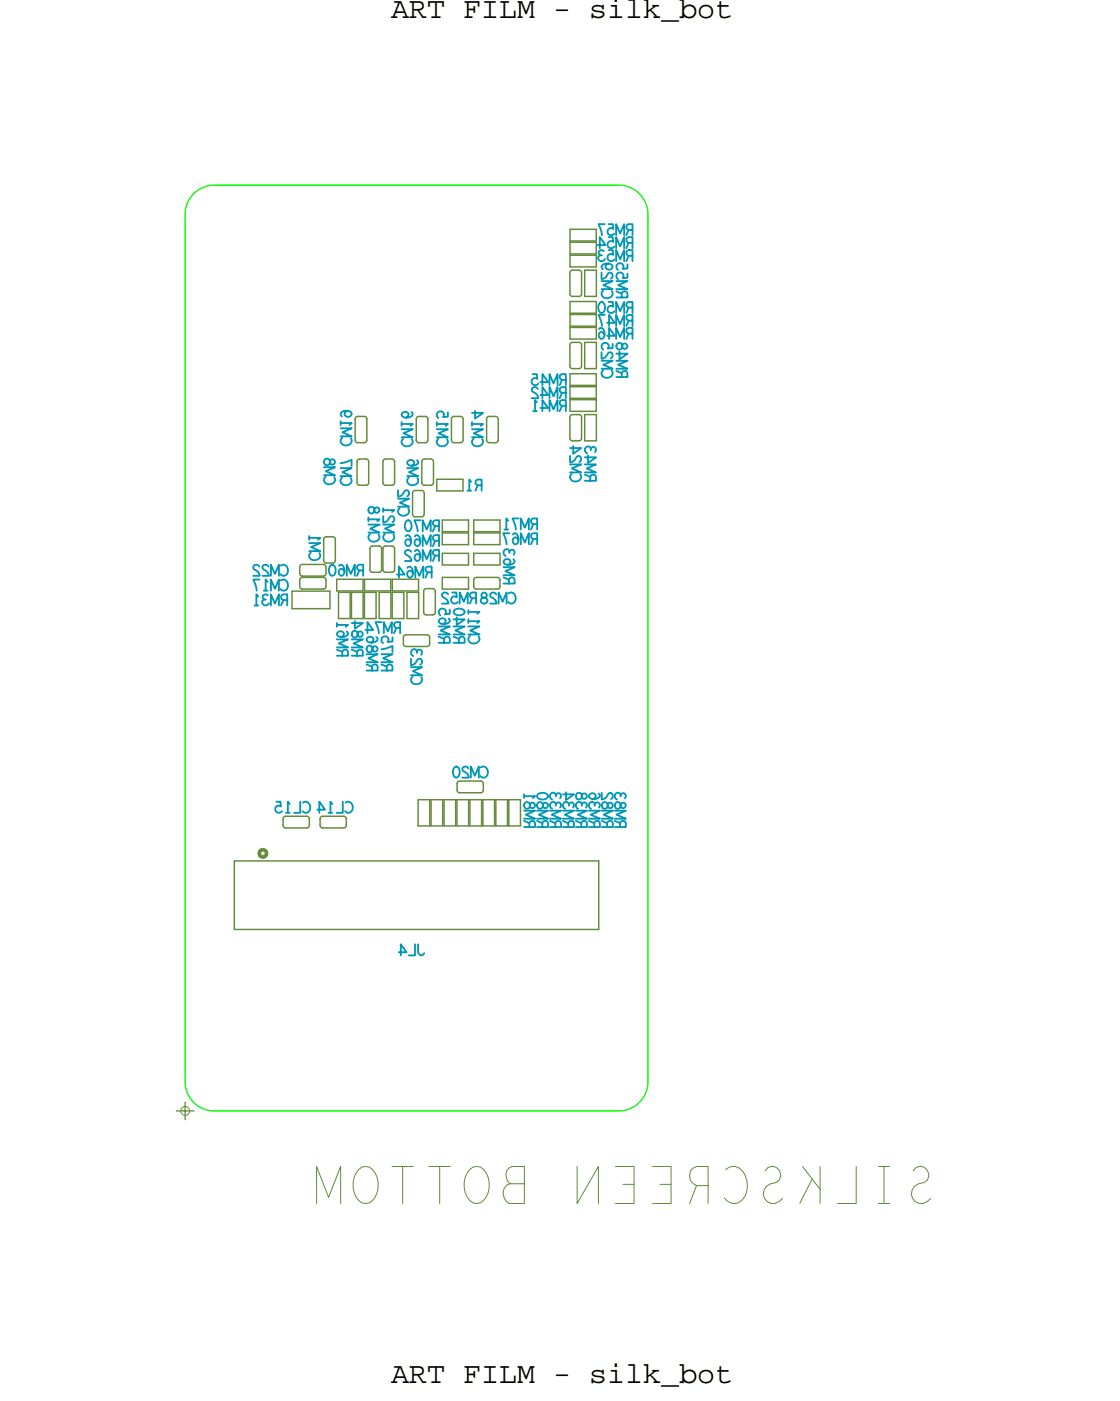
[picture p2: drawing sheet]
<svg xmlns="http://www.w3.org/2000/svg" width="77mm" height="96mm" viewBox="0 0 77 96" stroke-linecap="round" stroke-linejoin="round" font-family="sans-serif">
<!-- layer: Board Outline -->
<path d="M12.7 14.7v59.5zM13.2 13.3l.7-.4 .8-.2h27.8a2 2 0 0 1 1.9 2v59.5a2 2 0 0 1-1.9 2h-27.8a2 2 0 0 1-2-2v-59.5l.1-.7zM14.7 12.7a2 2 0 0 0-2 2M14.7 12.7h27.7zM42.5 12.7a2 2 0 0 1 1.9 2M44.4 14.7v59.5zM12.7 74.2a2 2 0 0 0 2 2M14.7 76.2h27.7zM44.4 74.2a2 2 0 0 1-2 2" fill="none" stroke="#0f0" stroke-width=".07"/>
<!-- layer: Components -->
<g fill="none" stroke="#638b3a" stroke-width=".1">
<path d="M39.1 18.7v1.5zM39.1 16.5h1.8zM39.1 15.7v.8zM39.1 17.4h1.8zM39.1 16.6v.8zM39.1 18.3h1.8zM39.1 17.5v.8zM39.1 15.7h1.8zM39.1 16.6h1.8zM39.1 17.5h1.8zM39.3 18.5h.4zM39.3 18.5l-.2 .2"/>
<path d="M39.7 18.5l.2 .2M39.9 18.7v1.5zM40.1 18.5v1.8zM40.1 18.5h.8zM20.6 38.9v.4zM20.6 39.8v.4zM20.6 39.3l.1 .2M20.7 39.6h1.5zM20.7 39.5h1.5zM20.7 38.7l-.1 .2M20.7 39.6l-.1 .2M22.4 39.8v.4z"/>
<path d="M22.4 36.8h.4zM22.8 36.8l.2 .2M23 37v1.4zM23.1 39.7v.8zM24.5 33.1l.2 .2M24.5 28.6h.5zM24.5 30.4h.5zM24.7 33.3h.4zM24.7 31.5l-.2 .2M24.7 31.5h.4zM24.9 39.7v.8zM25 28.6l.2 .1"/>
<path d="M25 39.7h1.8zM25 39.7v.8zM25.1 31.5l.2 .2M25.2 30.2l-.2 .2M25.2 28.7v1.5zM25.3 33.1l-.2 .2M25.3 31.7v1.4zM25.4 37.6v1.5zM25.4 39.1l.2 .2M25.6 39.3h.4zM25.6 37.5l-.2 .1M26 37.5l.2 .1"/>
<path d="M26.2 39.1l-.2 .2M26.2 37.6v1.5zM26.3 31.7v1.4zM26.3 37.6v1.5zM26.3 33.1l.1 .2M26.3 39.1l.1 .2M26.4 31.5h.5zM26.4 33.3h.5zM26.4 39.3h.5zM26.4 31.5l-.1 .2M26.4 37.5l-.1 .1M26.8 39.7v.8z"/>
<path d="M26.9 31.5l.2 .2M26.9 37.5l.2 .1M26.9 39.7v.8zM27.1 33.1l-.2 .2M27.1 31.7v1.4zM27.1 37.6v1.5zM28.7 39.7v.8zM28.7 30.4h.5zM28.7 28.6h.5zM28.9 33.6l.2 .2M29.1 33.8v1.5zM29.1 31.5h.5z"/>
<path d="M29.1 33.3h.5zM29.2 28.6l.2 .1M29.4 30.2l-.2 .2M29.4 28.7v1.5zM29.6 31.5l.1 .2M29.7 33.1l-.1 .2M29.7 31.7v1.4zM30 32.9h1.8zM30 33.7h1.8zM30 32.9v.8zM30.3 35.7h1.8zM30.3 36.6h1.8z"/>
<path d="M30.3 38h1.8zM30.3 39.6h1.8zM30.3 36.5h1.8zM30.3 37.4h1.8zM30.3 38.8h1.8zM30.3 39.6v.8zM31.1 30.4h.5zM31.1 28.6h.5zM31.6 28.6l.2 .1M31.8 30.2l-.2 .2M31.8 28.7v1.5zM32.1 35.7v.8z"/>
<path d="M32.1 36.6v.8zM32.1 38v.8zM32.1 39.6v.8zM32.5 36.5h1.8zM32.5 35.7v.8zM32.5 37.4h1.8zM32.5 36.6v.8zM32.5 38.8h1.8zM32.5 38v.8zM32.5 39.8v.4zM32.5 35.7h1.8zM32.5 36.6h1.8z"/>
<path d="M32.5 38h1.8zM32.7 39.6h1.4zM32.7 39.6l-.2 .2M33.6 28.6h.4zM33.6 30.4h.4zM34 28.6l.2 .1M34.2 30.2l-.2 .2M34.2 28.7v1.5zM39.1 23.7v1.4zM39.1 28.6v1.5zM39.1 20.2l.2 .1M39.1 25.1l.2 .2"/>
<path d="M39.1 30.1l.2 .1M39.1 21.5h1.8zM39.1 20.7v.8zM39.1 22.4h1.8zM39.1 21.6v.8zM39.1 23.3h1.8zM39.1 22.5v.8zM39.1 26.4h1.8zM39.1 27.3h1.8zM39.1 28.2h1.8zM39.1 20.7h1.8zM39.1 21.6h1.8z"/>
<path d="M39.1 22.5h1.8zM39.1 25.6h1.8zM39.1 26.5h1.8zM39.1 27.4h1.8zM39.3 23.5h.4zM39.3 28.4h.4zM39.3 20.3h.4zM39.3 25.3h.4zM39.3 23.5l-.2 .2M39.7 23.5l.2 .2M39.7 28.4l.2 .2M39.9 20.2l-.2 .1"/>
<path d="M39.9 25.1l-.2 .2M39.9 30.1l-.2 .1M39.9 23.7v1.4zM39.9 28.6v1.5zM40.1 20.3h.8zM40.1 23.5v1.8zM40.1 25.3h.8zM40.1 28.4v1.8zM40.1 23.5h.8zM40.1 28.4h.8zM40.9 25.6v.8zM40.9 26.5v.8z"/>
<path d="M40.9 27.4v.8zM40.9 28.4v1.8zM16.1 59.1h25zM16.1 59.1v4.7zM19.4 56.2v.4zM19.4 56.6l.2 .2M19.6 56.8h1.4zM20 40.5h2.6zM20 41.7h2.6zM20.6 40.2l.1 .2M20.7 40.4h1.5zM21.2 56.6l-.2 .2"/>
<path d="M21.2 56.2v.4zM22 56.2v.4zM22 56.6l.1 .2M22.1 56.8h1.5zM22.4 40.2l-.2 .2M22.6 40.5v1.2zM23.1 40.5h1.8zM23.2 40.6h.8zM23.2 40.6v1.8zM23.8 56.6l-.2 .2M23.8 56.2v.4zM24 40.6v1.8z"/>
<path d="M24.1 40.6v1.8zM24.1 40.6h.8zM24.9 40.6v1.8zM25 40.6v1.8zM25 40.6h.8zM25 40.5h1.8zM25.8 40.6v1.8zM26 40.6v1.8zM26 40.6h.8zM26.8 40.6v1.8zM26.9 40.6h.8zM26.9 40.6v1.8z"/>
<path d="M26.9 40.5h1.8zM27.7 43.7v.5zM27.7 44.2l.2 .1M27.7 40.6v1.8zM27.9 43.5h1.4zM27.9 42.4h.8zM27.9 40.6v1.8zM27.9 40.6h.8zM28.7 56.7h.8zM28.7 54.9v1.8zM28.7 54.9h.8zM28.7 40.6v1.8z"/>
<path d="M29.1 40.6v1.4zM29.1 42l.1 .2M29.2 40.4h.5zM29.2 42.2h.5zM29.2 40.4l-.1 .2M29.3 43.5l.2 .2M29.5 44.2l-.2 .1M29.5 43.7v.5zM29.5 54.9v1.8zM29.6 54.9h.8zM29.6 56.7h.8zM29.6 54.9v1.8z"/>
<path d="M29.7 40.4l.2 .2M29.9 40.6v1.4zM30.4 54.9v1.8zM30.5 56.7h.8zM30.5 54.9v1.8zM30.5 54.9h.8zM31.3 54.9v1.8zM31.3 56.7h.9zM31.3 54.9h.9zM31.4 53.8v.4zM31.4 54.2l.1 .2M31.5 54.4h1.5z"/>
<path d="M32.2 54.9v1.8zM32.2 56.7h.8zM32.2 54.9h.8zM33 54.9v1.8zM33.1 54.9h.8zM33.1 56.7h.8zM33.1 54.9v1.8zM33.2 54.2l-.2 .2M33.2 53.8v.4zM33.9 54.9v1.8zM34 56.7h.8zM34 54.9v1.8z"/>
<path d="M34 54.9h.8zM34.8 54.9v1.8zM34.9 56.7h.8zM34.9 54.9v1.8zM34.9 54.9h.8zM41.1 59.1v4.7zM16.1 63.8h25z"/>
</g>
<path d="M17.8 58.4l.2-.1 .2 .1 .1 .1-.1 .2-.2 .1-.2-.1v-.2z" fill="none" stroke="#638b3a" stroke-width=".25"/>
<!-- layer: Drawing Origin -->
<path d="M12.5 76l.2-.1 .2 .1 .1 .2-.1 .2-.2 .1-.2-.1-.1-.2z" fill="none" stroke="#638b3a" stroke-width=".07"/>
<path d="M12.1 76.2h1.2M12.7 75.6v1.2" fill="none" stroke="#638b3a" stroke-width=".09"/>
<text font-size="4.3" fill="#638b3a" x="64.1" y="80" transform="rotate(-180 64.1 80)">SILKSCREEN BOTTOM</text>
<g font-size="2.1">
<text x="26.8" y="1.2">ART FILM - silk_bot</text>
<text x="26.8" y="94.9">ART FILM - silk_bot</text>
</g>
<g font-size="1.3" fill="#0097b7">
<text x="43.5" y="15.4" transform="rotate(-180 43.5 15.4)">RM57</text>
<text x="43.5" y="16.3" transform="rotate(-180 43.5 16.3)">RM54</text>
<text x="43.5" y="17.2" transform="rotate(-180 43.5 17.2)">RM53</text>
<text x="42" y="20.5" transform="rotate(-90 42 20.5)">CM29</text>
<text x="43" y="20.5" transform="rotate(-90 43 20.5)">RM55</text>
<text x="43.5" y="20.7" transform="rotate(-180 43.5 20.7)">RM50</text>
<text x="43.5" y="22.5" transform="rotate(-180 43.5 22.5)">RM46</text>
<text x="43.5" y="21.6" transform="rotate(-180 43.5 21.6)">RM47</text>
<text x="38.9" y="25.7" transform="rotate(-180 38.9 25.7)">RM45</text>
<text x="38.9" y="26.6" transform="rotate(-180 38.9 26.6)">RM42</text>
<text x="38.9" y="27.4" transform="rotate(-180 38.9 27.4)">RM41</text>
<text x="42" y="26" transform="rotate(-90 42 26)">CM25</text>
<text x="43" y="26" transform="rotate(-90 43 26)">RM48</text>
<text x="23" y="33.3" transform="rotate(-90 23 33.3)">CM8</text>
<text x="24.1" y="33.3" transform="rotate(-90 24.1 33.3)">CM7 CM19</text>
<text x="28.1" y="35.4" transform="rotate(-90 28.1 35.4)">CM2</text>
<text x="28.3" y="30.7" transform="rotate(-90 28.3 30.7)">CM16</text>
<text x="28.7" y="33.3" transform="rotate(-90 28.7 33.3)">CM6</text>
<text x="30.2" y="35.7" transform="rotate(-180 30.2 35.7)">RM70</text>
<text x="30.7" y="30.7" transform="rotate(-90 30.7 30.7)">CM15</text>
<text x="33.1" y="30.7" transform="rotate(-90 33.1 30.7)">CM14</text>
<text x="33.1" y="32.9" transform="rotate(-180 33.1 32.9)">R1</text>
<text x="37" y="35.6" transform="rotate(-180 37 35.6)">RM71</text>
<text x="39.9" y="33.1" transform="rotate(-90 39.9 33.1)">CM24</text>
<text x="40.9" y="33.1" transform="rotate(-90 40.9 33.1)">RM43</text>
<text x="19.8" y="38.7" transform="rotate(-180 19.8 38.7)">CM22</text>
<text x="19.8" y="40.8" transform="rotate(-180 19.8 40.8)">RM31</text>
<text x="19.8" y="39.8" transform="rotate(-180 19.8 39.8)">CM17</text>
<text x="22" y="38.5" transform="rotate(-90 22 38.5)">CM1</text>
<text x="25" y="38.7" transform="rotate(-180 25 38.7)">RM60</text>
<text x="26" y="37.2" transform="rotate(-90 26 37.2)">CM18</text>
<text x="27.1" y="37.2" transform="rotate(-90 27.1 37.2)">CM21</text>
<text x="29.7" y="38.9" transform="rotate(-180 29.7 38.9)">RM64</text>
<text x="30.2" y="37.7" transform="rotate(-180 30.2 37.7)">RM62</text>
<text x="30.2" y="36.7" transform="rotate(-180 30.2 36.7)">RM66</text>
<text x="35.3" y="40.1" transform="rotate(-90 35.3 40.1)">RM63</text>
<text x="35.4" y="40.6" transform="rotate(-180 35.4 40.6)">CM28RM52</text>
<text x="37" y="36.6" transform="rotate(-180 37 36.6)">RM67</text>
<text x="23.9" y="45.1" transform="rotate(-90 23.9 45.1)">RM61</text>
<text x="24.9" y="45.1" transform="rotate(-90 24.9 45.1)">RM84</text>
<text x="25.9" y="46.1" transform="rotate(-90 25.9 46.1)">RM86</text>
<text x="26.9" y="46.1" transform="rotate(-90 26.9 46.1)">RM75</text>
<text x="27.6" y="42.7" transform="rotate(-180 27.6 42.7)">RM74</text>
<text x="29" y="47" transform="rotate(-90 29 47)">CM23</text>
<text x="30.9" y="44.2" transform="rotate(-90 30.9 44.2)">RM65</text>
<text x="31.9" y="44.2" transform="rotate(-90 31.9 44.2)">RM40</text>
<text x="32.9" y="44.2" transform="rotate(-90 32.9 44.2)">CM11</text>
<text x="33.5" y="52.6" transform="rotate(-180 33.5 52.6)">CM20</text>
<text x="24.3" y="55" transform="rotate(-180 24.3 55)">CL14 CL15</text>
<text x="36.7" y="56.8" transform="rotate(-90 36.7 56.8)">RM81</text>
<text x="37.6" y="56.8" transform="rotate(-90 37.6 56.8)">RM80</text>
<text x="38.5" y="56.8" transform="rotate(-90 38.5 56.8)">RM33</text>
<text x="39.4" y="56.8" transform="rotate(-90 39.4 56.8)">RM34</text>
<text x="40.3" y="56.8" transform="rotate(-90 40.3 56.8)">RM38</text>
<text x="41.2" y="56.8" transform="rotate(-90 41.2 56.8)">RM36</text>
<text x="42" y="56.8" transform="rotate(-90 42 56.8)">RM82</text>
<text x="42.9" y="56.8" transform="rotate(-90 42.9 56.8)">RM83</text>
<text x="29.2" y="64.8" transform="rotate(-180 29.2 64.8)">JL4</text>
</g>
</svg>
